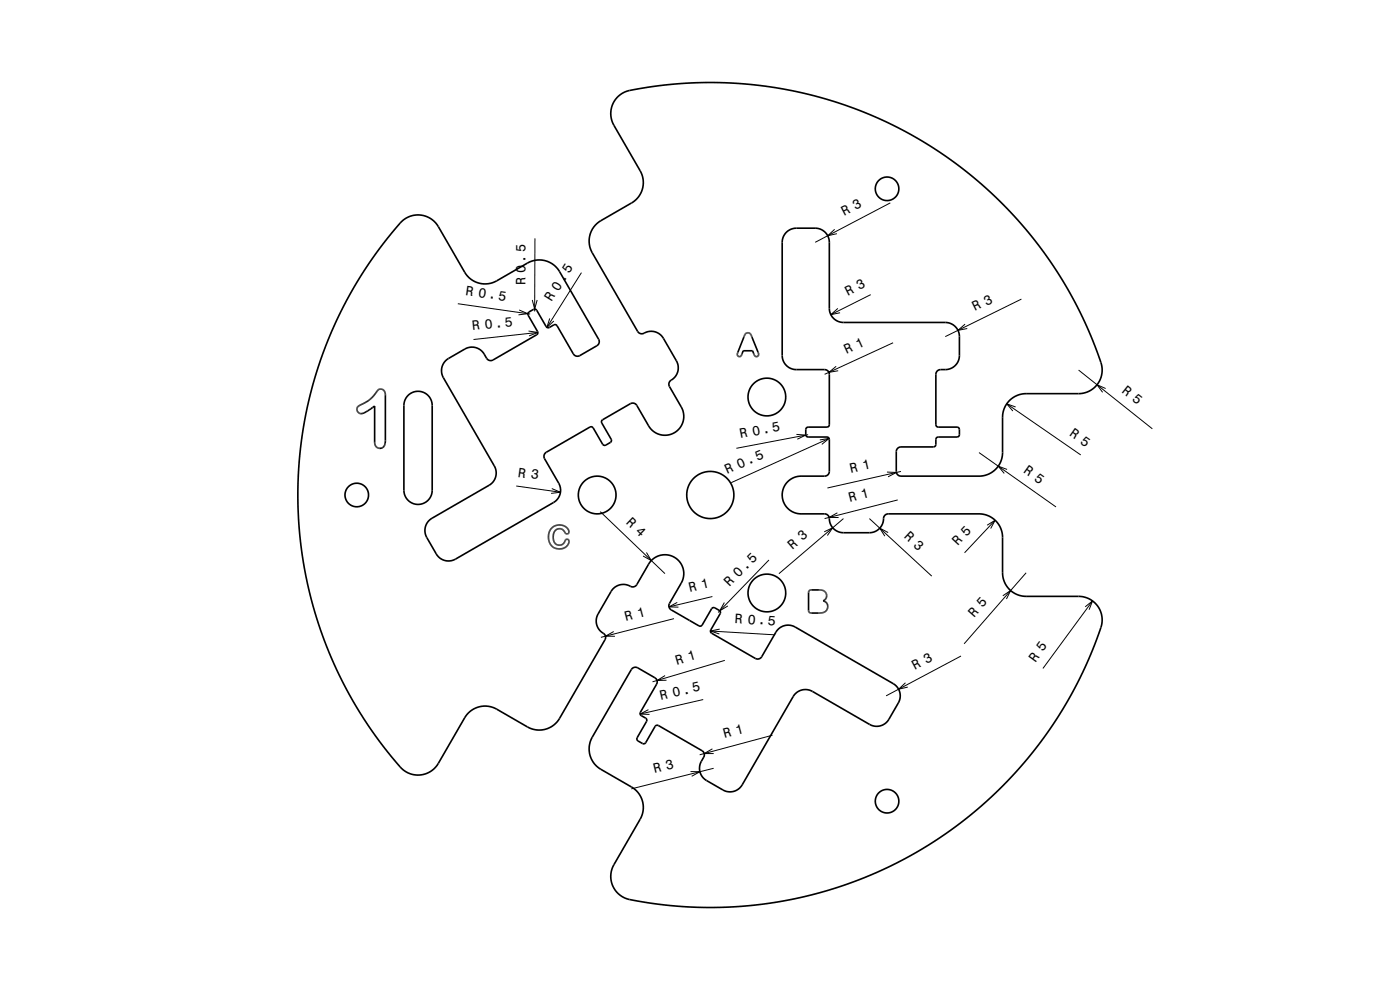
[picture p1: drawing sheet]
<svg xmlns="http://www.w3.org/2000/svg" width="297mm" height="210mm" viewBox="0 0 297 210" stroke-linecap="round" stroke-linejoin="round" font-family="sans-serif">
<g fill="none" stroke="#000" stroke-width=".35">
<path d="M85.1 47.1a5 5 0 0 1 7.9 1l5.7 9.8a5 5 0 0 0 6.7 1.7l6.6-3.8a5 5 0 0 1 6.7 1.8l8.3 14.4 .1 .5-.1 .5-.4 .3-3.7 2.2-.5 .1-.4-.2-.4-.3-3.4-6-.4-.3-1.3 .7h-.5l-2.1-3.7-.4-.2-1.3 .6-.2 .4 2.1 3.8-.1 .4-9.4 5.6-.8 .1a1.87 1.87 0 0 1-1.1-1.4 3 3 0 0 0-4.1-1.1l-3.6 2.2a3 3 0 0 0-.9 3.9l10.9 18.9a3 3 0 0 1-1.2 3.9l-12.4 7.2a3 3 0 0 0-.9 3.9l2.2 3.7a3 3 0 0 0 3.9 .9l21-12.1a3 3 0 0 0 .9-4l-3-5.3-.1-.7 .5-.6 9.5-5.4 .4 .3 2 3.4 .4 .3 .3-.1 1-.5 .2-.4-2.1-3.8 .1-.5 6.3-3.7h.5l.6 .5 2.6 4.5a4 4 0 0 0 5.5 1.2 4 4 0 0 0 1.3-5.4l-2.5-4.4a1.21 1.21 0 0 1 .8-1.6 2.99 2.99 0 0 0 .7-3.8l-2.9-4.9a3.1 3.1 0 0 0-4.3-.8l-.7-.1-.3-.4-9.7-16.7a5 5 0 0 1 1.9-6.8l6.7-3.9a5 5 0 0 0 1.6-6.7l-5.7-9.8a5.1 5.1 0 0 1 4.5-7.4l7.9-1.1 7.3-.4 7.5 .2 7.7 1 7.8 1.6 7.4 2.3 7.1 3 7.2 3.6 6.3 4.1 5.9 4.5 5.4 4.9 5.6 6 4.7 6.2 3.9 6.1 3.4 6.4 3.2 7.6a6.7 6.7 0 0 1 .6 5.3 5 5 0 0 1-4.7 3.2h-11.4a5 5 0 0 0-4.7 5v7.6a5 5 0 0 1-5 4.9h-16.6l-.5-.2-.3-.3-.2-.5v-4.3l.2-.4 .4-.4 .4-.1h6.9l.5-.2v-1.4l.3-.4 4.2-.1 .5-.2v-1.4l-.2-.4-4.3-.1-.4-.3-.1-10.9 .4-.7a1.89 1.89 0 0 1 1.6-.3 3 3 0 0 0 3-3v-4.2a3 3 0 0 0-3-2.8h-21.8a3 3 0 0 1-2.8-3v-14.2a3 3 0 0 0-3-2.8h-4.2a3 3 0 0 0-2.8 3v24.2a3 3 0 0 0 3 2.8h6.1l.7 .3 .2 .7v11l-.5 .2h-4l-.4 .2-.1 .3v1.1l.3 .4 4.3 .1 .4 .3v7.3l-.3 .4-.7 .3h-5.2a4 4 0 0 0-3.8 4.1 4 4 0 0 0 4 3.9h5.1a1.2 1.2 0 0 1 1 1.5 3 3 0 0 0 2.9 2.5h5.8a3.1 3.1 0 0 0 2.8-3.3l.5-.6 .4-.1h19.3a5 5 0 0 1 5 5v7.8a5 5 0 0 0 5 4.7h11.4a5.1 5.1 0 0 1 4.1 7.6l-2.8 6.9-3.5 7-3.9 6.3-4.8 6.4-5.2 5.8-5.9 5.4-6.4 4.9-5.8 3.7-6.7 3.5-7.3 3.1-6.9 2.3-7.8 1.7-7.5 1-7.5 .4-7.2-.3-8.4-1a7 7 0 0 1-4.8-2 5 5 0 0 1-.6-5.8l5.7-9.8a5 5 0 0 0-1.9-6.7l-6.6-3.8a5 5 0 0 1-1.8-6.7l8.3-14.4 .4-.4 .5-.1 .5 .2 3.7 2.1 .3 .4 .1 .5-.1 .4-3.5 6v.5l1.2 .8 .2 .4-2 3.7-.1 .5 1.2 .7h.5l2.2-3.7 .4-.2 9.5 5.4 .5 .7a1.85 1.85 0 0 1-.6 1.6 3 3 0 0 0 1.1 4.1l3.7 2.1a3 3 0 0 0 3.9-1.2l10.9-18.9a3 3 0 0 1 4-.9l12.3 7.1a3 3 0 0 0 3.9-1.2l2.1-3.7a3 3 0 0 0-1.2-3.9l-21-12.1a3 3 0 0 0-3.9 1.2l-3 5.3-.6 .4-.8-.1-9.4-5.6v-.5l2-3.4v-.5l-.2-.2-1-.6h-.4l-2.3 3.7-.4 .2-6.4-3.6-.2-.7 .1-.5 2.6-4.5a4 4 0 0 0-1.6-5.4 4 4 0 0 0-5.4 1.6l-2.5 4.4a1.2 1.2 0 0 1-1.8 .1 3 3 0 0 0-3.7 1.3l-2.8 5a3.1 3.1 0 0 0 1.4 4l.3 .5-.2 .7-9.6 16.7a5 5 0 0 1-6.8 1.8l-6.7-3.9a5 5 0 0 0-6.6 2l-5.7 9.8a5.1 5.1 0 0 1-8.7-.2l-4.6-5.9-4.4-6.7-3.7-7-3-7.2-2.2-7.1-1.7-7.6-1.1-7.4-.3-8.5 .4-8 1.1-7.7 1.8-7.5 2.6-7.8 3.1-7.1 3.6-6.6 4.1-6.3zM156.4 75.2v.2M156.4 75.1v.1M156.4 75v.1M156.4 75.4h.1M156.5 74.9l-.1 .1M156.5 74.9h.1M156.5 75.4l.1 .2M156.5 74.8h.1M156.6 75.6h.1M156.7 75.6h.1M156.7 75.6h.3"/>
<path d="M157.1 75.6h-.1M157.2 75.5l-.1 .1M157.2 75.5h.1M157.3 75.4l-.1 .1M157.3 75.4h.1M157.8 71.5l-1.3 3.4M157.8 71.4v.1M157.8 71.4h.1M157.9 71.4h-.1M158 71.1h.1M158 71l-.1 .4M158 71h.1"/>
<path d="M158.1 70.9l-.1 .1M158.1 70.8v.1M158.1 70.8h.1M158.2 70.8h-.1M158.2 70.7v.1M158.2 70.7h.1M158.3 70.7h-.1M158.3 70.7h.1M158.3 70.6v.1M158.4 70.6h-.1M158.5 70.6h.5M158.5 70.6h-.1"/>
<path d="M158.6 70.6h-.1M159 70.6v.1M159 70.7h.1M159.1 70.7v.1M159.1 70.7h.1M159.1 70.8h.1M159.2 70.8v.1M159.2 70.9h.1M159.2 70.9l.2 .2M159.3 70.9h.1M159.3 71.1l.1 .1M159.4 71.2h.1"/>
<path d="M159.4 71.2l1.6 3.9M159.9 75.1l.1 .1M160 75.2l-.3-.8h-2l-.4 1M160 75.2h.1M160 75.2v.1M160 75.3h.1M160 75.3l.1 .1M160.1 75.4h.1M160.1 75.4l.4 .3M160.5 75.7h.1M161 75.3l-.5 .4M161 75.1v.1"/>
<path d="M161 75.2v.1M161 75.2h.1M75.9 86.2l.7-.3a7.5 7.5 0 0 0 3.6-3.2 1.01 1.01 0 0 1 1.2 0 1.01 1.01 0 0 1 .4 1.1v9.6a1.26 1.26 0 0 1-1.5 1.7 1.17 1.17 0 0 1-.8-1.4v-7.6l-2.3 1.5a.94 .94 0 0 1-1.4-.4l-.1-.5zM80.3 82.6v.1M86.6 83.8a3 3 0 0 1 3.3-.6 3 3 0 0 1 1.8 2.8v18a3 3 0 0 1-3 3 3 3 0 0 1-3-3v-18.2a3 3 0 0 1 .9-2zM119.9 114.6h.1M120 113.1l-.4-.5a1.31 1.31 0 0 0-1.6-.3 1.31 1.31 0 0 0-.6 1.5v.1a1.32 1.32 0 0 0 .9 1.7 1.32 1.32 0 0 0 1.6-1M120 113.1h.1M120 113.1v.1M120 113.2h.1M120 114.5l-.1 .1M120 114.4v.1"/>
<path d="M120.1 113.2h.1M120.1 113.2v.1M120.1 113.3h.1M120.2 113.3h.1M120.3 113.3h.1M120.3 114.4h.1M120.4 114.4h.1M120.4 114.4h-.4M120.4 113.3h-.1M120.5 114.4h.1M120.5 113.2l-.1 .1M120.5 113.2h.1"/>
<path d="M120.5 114.4l.1 .1M120.6 113.2h-.1M120.6 114.5h.1M120.6 113.1v.1M120.6 113.1h.1M120.6 114.5l.1 .1M120.7 113.1v-.1a2.08 2.08 0 0 0-1.5-1.6 2.08 2.08 0 0 0-2.1 .6l-.5 .6-.2 .6 .1 1.6 .7 1.2 .6 .3 .7 .1a2.12 2.12 0 0 0 1.7-.5l.4-.6 .1-.6M120.7 113.1h-.1M120.7 114.6v.1M120.7 114.7h.1M171.6 129.8h.1M171.6 129.8l.2 .2"/>
<path d="M171.7 125.3l-.2 .4 .1 4.1M171.7 125.2v.1M171.8 130h.1M171.8 125.2h-.1M171.9 125.2h-.1M171.9 125.2l2.2-.1 .9 .4M174.5 125.2h.1M174.8 129.9l-1 .1h-2M174.8 129.9h.1M174.8 125.4h.1M175 125.5h.1M175 125.5l.2 .2"/>
<path d="M175 125.5l.1 .1M175.2 125.7h.1M175.2 125.7l.1 .3M175.3 126h.1M175.3 126a1.15 1.15 0 0 1-.7 1.4 1.29 1.29 0 0 1 1 1.2 1.29 1.29 0 0 1-.8 1.3"/>
<circle cx="188.2" cy="40" r="2.5"/>
<circle cx="162.7" cy="84.2" r="4"/>
<circle cx="75.7" cy="105" r="2.5"/>
<circle cx="126.7" cy="105" r="4"/>
<circle cx="150.7" cy="105" r="5"/>
<circle cx="162.7" cy="125.8" r="4"/>
<circle cx="188.2" cy="170" r="2.5"/>
</g>
<g fill="none" stroke="#000" stroke-width=".21">
<path d="M113.5 50.6l-.1 15.5M123.4 57.8l-7.4 11.7M177.1 48.7l-1.5 1.3 1.9-.4M188.9 43l-16 8.4M97.1 64.4l15.4 2.2M110.1 65.8l1.9 .7-2 .3M112.1 70.2l2 .3-1.9 .8M112.9 63.6l.5 2 .6-2M114.1 70.5l-13.7 1.5M116.6 67.5l-.6 2 1.5-1.4M177.4 77.7l-1.6 1.3 2-.4M177.8 65.4l-1.5 1.3 1.9-.4"/>
<path d="M184.7 62.5l-8.4 4.2M189.5 72.7l-14.6 6.7M204.7 68.8l-1.5 1.3 2-.4M216.7 63.4l-16.2 8M228.8 78.5l15.7 12.5M168.9 92.1l2 .2-1.8 .9M171.4 92.2l-15.2 2.9M173.9 93.3l2-.3-1.6 1.3M175.9 93l-20.8 9.4M207.7 96l16.3 11.5M213.6 85.7l15.7 10.8M213.6 99.6l-1.8-.7 1.2 1.5"/>
<path d="M215.5 86.3l-1.9-.6 1.3 1.5M234.6 82.4l-1.9-.8 1.2 1.6M109.5 103.1l9.4 1.3M117.1 103.6l1.8 .8-2 .3M127.3 108.5l13.8 13.2M137.1 117.2l1.1 1.7-1.8-1M163.1 118.8l-10.8 11.1M174.9 112.8l1.8-.8-1.2 1.6M177.6 108.8l-1.7 1h2M178.9 110l-13.7 11.7M184.4 110l13.3 12.2M188.2 100.1l2 .1-1.8 1"/>
<path d="M188.4 113l-1.8-1 1.1 1.7M190.4 106l-15.5 4M191.1 100l-15.6 3.5M209.4 111.4l1.7-1-.9 1.7M211.1 110.4l-6.5 6.9M130.2 134l-1.8 .9 2.1 .1M143 131.2l-15.5 4M143.7 127.8l-1.8 .9 2 .1M150.7 133.9l13.7 .8M151.1 126.5l-9.2 2.2M152.7 133.5l-2 .4 1.9 .6M153.7 127.8l-1 1.8 1.7-1.1"/>
<path d="M203.9 139.2l-15.9 8.4M212.7 126.4l1.7-1.1-.9 1.8M217.7 121.5l-13.2 15.1M230.2 128.7l1.6-1.2-.8 1.8M231.8 127.5l-10.5 14.3M137.6 150.5l-1.8 1h2M141.1 143.3l-1.7 1h2M149.2 148.4l-13.4 3.1M151.1 158.8l-1.7 1h2M153.8 140.1l-15.4 4.5M163.9 156l-15.5 4.1M192.1 144.8l-1.5 1.4 2-.5"/>
<path d="M146.5 163.7h2l-1.8 1M151.4 163l-17.5 4.3"/>
</g>
<g font-size="2.9">
<text x="179.1" y="45.9" transform="rotate(-27 179.1 45.9)">R 3</text>
<text x="98.7" y="62.6" transform="rotate(8 98.7 62.6)">R 0.5</text>
<text x="111.4" y="60.6" transform="rotate(-90 111.4 60.6)">R 0.5</text>
<text x="117" y="64.2" transform="rotate(-58 117 64.2)">R 0.5</text>
<text x="179.8" y="62.7" transform="rotate(-27 179.8 62.7)">R 3</text>
<text x="100.2" y="70" transform="rotate(-6 100.2 70)">R 0.5</text>
<text x="206.8" y="66.1" transform="rotate(-26 206.8 66.1)">R 3</text>
<text x="179.5" y="75.1" transform="rotate(-25 179.5 75.1)">R 1</text>
<text x="237.9" y="83.2" transform="rotate(38 237.9 83.2)">R 5</text>
<text x="157.1" y="92.9" transform="rotate(-11 157.1 92.9)">R 0.5</text>
<text x="226.7" y="92.3" transform="rotate(35 226.7 92.3)">R 5</text>
<text x="109.8" y="101.1" transform="rotate(8 109.8 101.1)">R 3</text>
<text x="154.3" y="100.6" transform="rotate(-24 154.3 100.6)">R 0.5</text>
<text x="180.5" y="100.4" transform="rotate(-13 180.5 100.4)">R 1</text>
<text x="217" y="100.1" transform="rotate(35 217 100.1)">R 5</text>
<text x="180.3" y="106.6" transform="rotate(-14 180.3 106.6)">R 1</text>
<text x="132.7" y="110.9" transform="rotate(44 132.7 110.9)">R 4</text>
<text x="191.7" y="114" transform="rotate(43 191.7 114)">R 3</text>
<text x="168.2" y="116.6" transform="rotate(-41 168.2 116.6)">R 3</text>
<text x="203.2" y="115.9" transform="rotate(-47 203.2 115.9)">R 5</text>
<text x="146.3" y="125.6" transform="rotate(-13 146.3 125.6)">R 1</text>
<text x="154.7" y="124.6" transform="rotate(-46 154.7 124.6)">R 0.5</text>
<text x="132.8" y="131.8" transform="rotate(-14 132.8 131.8)">R 1</text>
<text x="206.7" y="131.1" transform="rotate(-49 206.7 131.1)">R 5</text>
<text x="155.8" y="132.2" transform="rotate(3 155.8 132.2)">R 0.5</text>
<text x="143.6" y="141" transform="rotate(-16 143.6 141)">R 1</text>
<text x="194.1" y="142.1" transform="rotate(-28 194.1 142.1)">R 3</text>
<text x="219.6" y="140.6" transform="rotate(-54 219.6 140.6)">R 5</text>
<text x="140.2" y="148.4" transform="rotate(-13 140.2 148.4)">R 0.5</text>
<text x="153.7" y="156.6" transform="rotate(-15 153.7 156.6)">R 1</text>
<text x="138.8" y="164.1" transform="rotate(-14 138.8 164.1)">R 3</text>
</g>
</svg>
